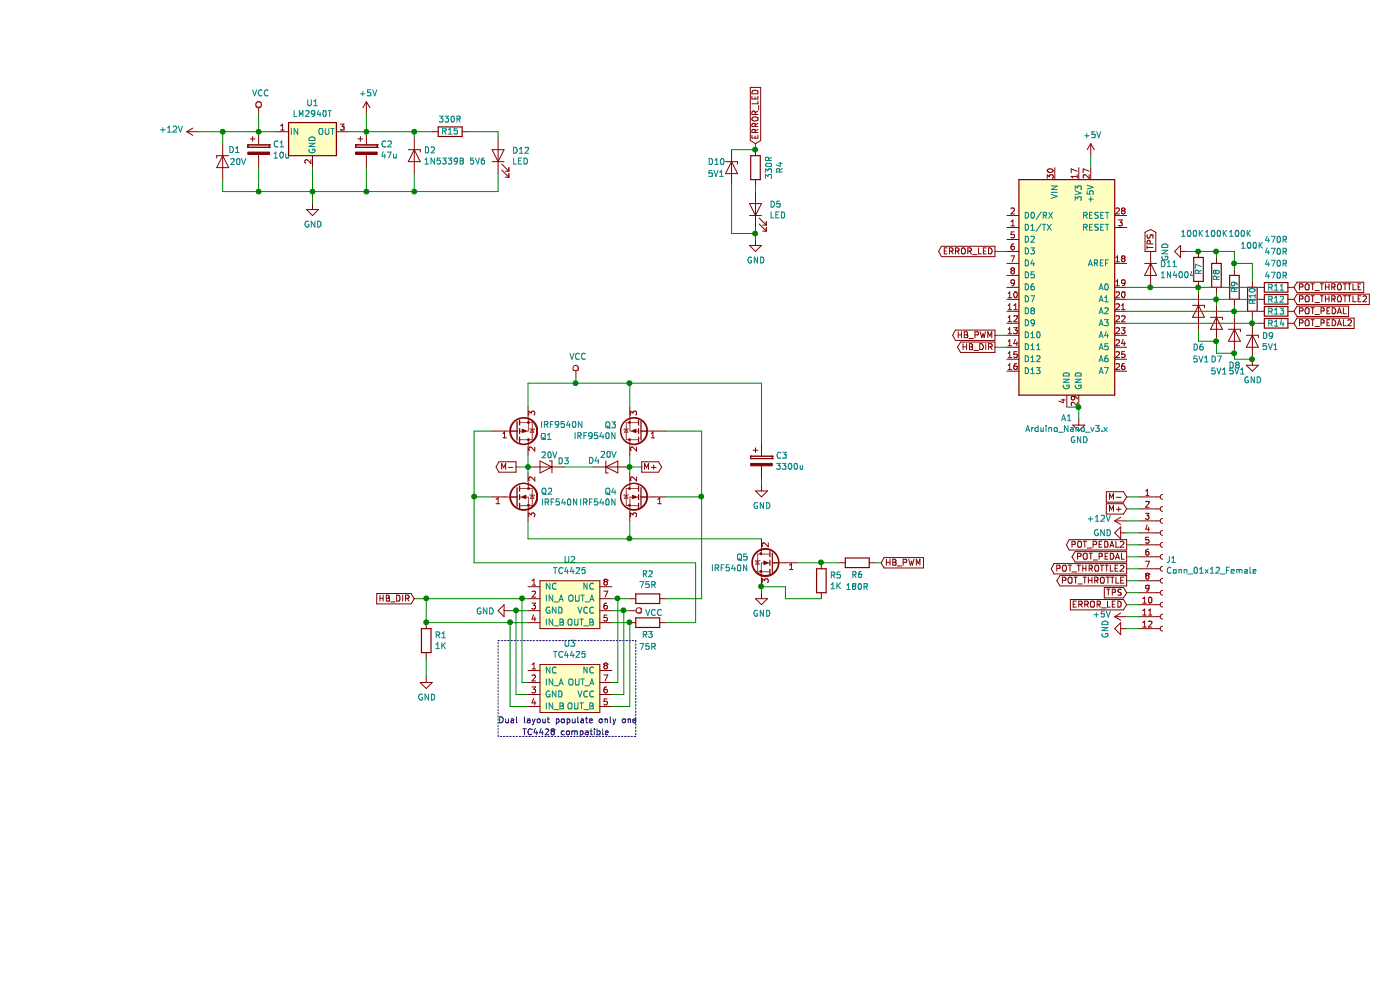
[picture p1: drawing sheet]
EESchema Schematic File Version 4
EELAYER 30 0
EELAYER END
$Descr A4 11693 8268
encoding utf-8
Sheet 1 1
Title ""
Date ""
Rev ""
Comp ""
Comment1 ""
Comment2 ""
Comment3 ""
Comment4 ""
$EndDescr
$Comp
L Transistor_FET:IRF540N Q2
U 1 1
P 4000 4150
F 0 "Q2" H 4206 4196 50  0000 L CNN
F 1 "IRF540N" H 4206 4105 50  0000 L CNN
F 2 "Package_TO_SOT_THT:TO-220-3_Vertical" H 4250 4075 50  0001 L CIN
F 3 "http://www.irf.com/product-info/datasheets/data/irf540n.pdf" H 4000 4150 50  0001 L CNN
	1    4000 4150
	1    0    0    -1  
$EndComp
$Comp
L Transistor_FET:IRF540N Q4
U 1 1
P 5050 4150
F 0 "Q4" H 5256 4196 50  0000 L CNN
F 1 "IRF540N" H 5256 4105 50  0000 L CNN
F 2 "Package_TO_SOT_THT:TO-220-3_Vertical" H 5300 4075 50  0001 L CIN
F 3 "http://www.irf.com/product-info/datasheets/data/irf540n.pdf" H 5050 4150 50  0001 L CNN
	1    5050 4150
	-1   0    0    -1  
$EndComp
$Comp
L Transistor_FET:IRF9540N Q1
U 1 1
P 4000 3600
F 0 "Q1" H 4200 3650 50  0000 L CNN
F 1 "IRF9540N" H 4200 3550 50  0000 L CNN
F 2 "Package_TO_SOT_THT:TO-220-3_Vertical" H 4200 3525 50  0001 L CIN
F 3 "http://www.irf.com/product-info/datasheets/data/irf9540n.pdf" H 4000 3600 50  0001 L CNN
	1    4000 3600
	1    0    0    1   
$EndComp
$Comp
L Transistor_FET:IRF9540N Q3
U 1 1
P 5050 3600
F 0 "Q3" H 5256 3554 50  0000 L CNN
F 1 "IRF9540N" H 5256 3645 50  0000 L CNN
F 2 "Package_TO_SOT_THT:TO-220-3_Vertical" H 5250 3525 50  0001 L CIN
F 3 "http://www.irf.com/product-info/datasheets/data/irf9540n.pdf" H 5050 3600 50  0001 L CNN
	1    5050 3600
	-1   0    0    1   
$EndComp
Wire Wire Line
	4100 3950 4100 3900
Wire Wire Line
	4100 4350 4100 4500
Wire Wire Line
	4100 4500 4950 4500
Wire Wire Line
	4950 4500 4950 4350
Wire Wire Line
	4100 3400 4100 3200
Wire Wire Line
	4100 3200 4500 3200
Wire Wire Line
	4950 3200 4950 3400
Wire Wire Line
	4950 3800 4950 3900
Wire Wire Line
	3800 4150 3650 4150
Wire Wire Line
	3650 4150 3650 3600
Wire Wire Line
	3650 3600 3800 3600
Wire Wire Line
	5250 4150 5550 4150
Wire Wire Line
	5550 3600 5250 3600
$Comp
L Device:CP C3
U 1 1
P 6050 3850
F 0 "C3" H 6168 3896 50  0000 L CNN
F 1 "3300u" H 6168 3805 50  0000 L CNN
F 2 "Capacitor_THT:CP_Radial_D16.0mm_P7.50mm" H 6088 3700 50  0001 C CNN
F 3 "~" H 6050 3850 50  0001 C CNN
	1    6050 3850
	1    0    0    -1  
$EndComp
Wire Wire Line
	6050 3200 4950 3200
Connection ~ 4950 3200
Wire Wire Line
	4950 4500 6050 4500
Connection ~ 4950 4500
$Comp
L auto:TC4424 U2
U 1 1
P 4450 4700
F 0 "U2" H 4450 4725 50  0000 C CNN
F 1 "TC4425" H 4450 4634 50  0000 C CNN
F 2 "Package_DIP:DIP-8_W7.62mm" H 4450 4700 50  0001 C CNN
F 3 "" H 4450 4700 50  0001 C CNN
	1    4450 4700
	1    0    0    -1  
$EndComp
$Comp
L Device:R R2
U 1 1
P 5100 5000
F 0 "R2" V 4893 5000 50  0000 C CNN
F 1 "75R" V 4984 5000 50  0000 C CNN
F 2 "Resistor_THT:R_Axial_DIN0204_L3.6mm_D1.6mm_P5.08mm_Horizontal" V 5030 5000 50  0001 C CNN
F 3 "~" H 5100 5000 50  0001 C CNN
	1    5100 5000
	0    1    1    0   
$EndComp
$Comp
L Device:R R3
U 1 1
P 5100 5200
F 0 "R3" V 5200 5200 50  0000 C CNN
F 1 "75R" V 5300 5200 50  0000 C CNN
F 2 "Resistor_THT:R_Axial_DIN0204_L3.6mm_D1.6mm_P5.08mm_Horizontal" V 5030 5200 50  0001 C CNN
F 3 "~" H 5100 5200 50  0001 C CNN
	1    5100 5200
	0    1    1    0   
$EndComp
Wire Wire Line
	4950 5200 4800 5200
Wire Wire Line
	4800 5000 4850 5000
Wire Wire Line
	5550 3600 5550 4150
Wire Wire Line
	5250 5000 5550 5000
Wire Wire Line
	5550 5000 5550 4150
Connection ~ 5550 4150
Wire Wire Line
	6050 3700 6050 3200
$Comp
L power:GND #PWR0101
U 1 1
P 3950 5100
F 0 "#PWR0101" H 3950 4850 50  0001 C CNN
F 1 "GND" V 3955 4972 50  0000 R CNN
F 2 "" H 3950 5100 50  0001 C CNN
F 3 "" H 3950 5100 50  0001 C CNN
	1    3950 5100
	0    1    1    0   
$EndComp
Wire Wire Line
	3950 5100 4000 5100
$Comp
L power:VCC #PWR0102
U 1 1
P 4500 3150
F 0 "#PWR0102" H 4500 3000 50  0001 C CNN
F 1 "VCC" H 4517 3323 50  0000 C CNN
F 2 "" H 4500 3150 50  0001 C CNN
F 3 "" H 4500 3150 50  0001 C CNN
	1    4500 3150
	1    0    0    -1  
$EndComp
Wire Wire Line
	4500 3150 4500 3200
Connection ~ 4500 3200
Wire Wire Line
	4500 3200 4950 3200
$Comp
L power:VCC #PWR0103
U 1 1
P 4950 5100
F 0 "#PWR0103" H 4950 4950 50  0001 C CNN
F 1 "VCC" V 4967 5228 50  0000 L CNN
F 2 "" H 4950 5100 50  0001 C CNN
F 3 "" H 4950 5100 50  0001 C CNN
	1    4950 5100
	0    1    1    0   
$EndComp
Wire Wire Line
	4950 5100 4900 5100
$Comp
L Transistor_FET:IRF540N Q5
U 1 1
P 6150 4700
F 0 "Q5" H 6356 4746 50  0000 L CNN
F 1 "IRF540N" H 6356 4655 50  0000 L CNN
F 2 "Package_TO_SOT_THT:TO-220-3_Vertical" H 6400 4625 50  0001 L CIN
F 3 "http://www.irf.com/product-info/datasheets/data/irf540n.pdf" H 6150 4700 50  0001 L CNN
	1    6150 4700
	-1   0    0    -1  
$EndComp
$Comp
L power:GND #PWR0104
U 1 1
P 6050 4950
F 0 "#PWR0104" H 6050 4700 50  0001 C CNN
F 1 "GND" H 6055 4777 50  0000 C CNN
F 2 "" H 6050 4950 50  0001 C CNN
F 3 "" H 6050 4950 50  0001 C CNN
	1    6050 4950
	1    0    0    -1  
$EndComp
$Comp
L power:GND #PWR0105
U 1 1
P 6050 4050
F 0 "#PWR0105" H 6050 3800 50  0001 C CNN
F 1 "GND" H 6055 3877 50  0000 C CNN
F 2 "" H 6050 4050 50  0001 C CNN
F 3 "" H 6050 4050 50  0001 C CNN
	1    6050 4050
	1    0    0    -1  
$EndComp
Wire Wire Line
	6050 4050 6050 4000
Wire Wire Line
	6050 4950 6050 4900
$Comp
L Device:R R1
U 1 1
P 3250 5350
F 0 "R1" H 3320 5396 50  0000 L CNN
F 1 "1K" H 3320 5305 50  0000 L CNN
F 2 "Resistor_THT:R_Axial_DIN0204_L3.6mm_D1.6mm_P5.08mm_Horizontal" V 3180 5350 50  0001 C CNN
F 3 "~" H 3250 5350 50  0001 C CNN
	1    3250 5350
	1    0    0    -1  
$EndComp
$Comp
L power:GND #PWR0106
U 1 1
P 3250 5650
F 0 "#PWR0106" H 3250 5400 50  0001 C CNN
F 1 "GND" H 3255 5477 50  0000 C CNN
F 2 "" H 3250 5650 50  0001 C CNN
F 3 "" H 3250 5650 50  0001 C CNN
	1    3250 5650
	1    0    0    -1  
$EndComp
Wire Wire Line
	3250 5650 3250 5500
$Comp
L Device:R R5
U 1 1
P 6550 4850
F 0 "R5" H 6620 4896 50  0000 L CNN
F 1 "1K" H 6620 4805 50  0000 L CNN
F 2 "Resistor_THT:R_Axial_DIN0204_L3.6mm_D1.6mm_P5.08mm_Horizontal" V 6480 4850 50  0001 C CNN
F 3 "~" H 6550 4850 50  0001 C CNN
	1    6550 4850
	1    0    0    -1  
$EndComp
Wire Wire Line
	6350 4700 6550 4700
Wire Wire Line
	6550 5000 6250 5000
Wire Wire Line
	6250 5000 6250 4900
Wire Wire Line
	6250 4900 6050 4900
Connection ~ 6050 4900
Text GLabel 7050 4700 2    50   Input ~ 0
HB_PWM
Wire Wire Line
	6700 4700 6550 4700
Connection ~ 6550 4700
Text GLabel 3150 5000 0    50   Input ~ 0
HB_DIR
Wire Wire Line
	3250 5200 3250 5000
Wire Wire Line
	3250 5000 4050 5000
Connection ~ 3250 5200
$Comp
L Regulator_Linear:L7805 U1
U 1 1
P 2300 1100
F 0 "U1" H 2300 1342 50  0000 C CNN
F 1 "LM2940T" H 2300 1251 50  0000 C CNN
F 2 "Package_TO_SOT_THT:TO-220-3_Vertical" H 2325 950 50  0001 L CIN
F 3 "http://www.st.com/content/ccc/resource/technical/document/datasheet/41/4f/b3/b0/12/d4/47/88/CD00000444.pdf/files/CD00000444.pdf/jcr:content/translations/en.CD00000444.pdf" H 2300 1050 50  0001 C CNN
	1    2300 1100
	1    0    0    -1  
$EndComp
$Comp
L power:+12V #PWR0107
U 1 1
P 1350 1100
F 0 "#PWR0107" H 1350 950 50  0001 C CNN
F 1 "+12V" V 1365 1228 50  0000 L CNN
F 2 "" H 1350 1100 50  0001 C CNN
F 3 "" H 1350 1100 50  0001 C CNN
	1    1350 1100
	0    -1   -1   0   
$EndComp
Wire Wire Line
	1350 1100 1550 1100
$Comp
L power:VCC #PWR0108
U 1 1
P 1850 950
F 0 "#PWR0108" H 1850 800 50  0001 C CNN
F 1 "VCC" H 1867 1123 50  0000 C CNN
F 2 "" H 1850 950 50  0001 C CNN
F 3 "" H 1850 950 50  0001 C CNN
	1    1850 950 
	1    0    0    -1  
$EndComp
Wire Wire Line
	1850 1400 1850 1600
Wire Wire Line
	1850 1600 2300 1600
Wire Wire Line
	2300 1600 2300 1400
Wire Wire Line
	2750 1400 2750 1600
Wire Wire Line
	2750 1600 2300 1600
Connection ~ 2300 1600
Wire Wire Line
	2600 1100 2750 1100
$Comp
L power:GND #PWR0109
U 1 1
P 2300 1700
F 0 "#PWR0109" H 2300 1450 50  0001 C CNN
F 1 "GND" H 2305 1527 50  0000 C CNN
F 2 "" H 2300 1700 50  0001 C CNN
F 3 "" H 2300 1700 50  0001 C CNN
	1    2300 1700
	1    0    0    -1  
$EndComp
Wire Wire Line
	2300 1700 2300 1600
$Comp
L power:+5V #PWR0110
U 1 1
P 2750 950
F 0 "#PWR0110" H 2750 800 50  0001 C CNN
F 1 "+5V" H 2765 1123 50  0000 C CNN
F 2 "" H 2750 950 50  0001 C CNN
F 3 "" H 2750 950 50  0001 C CNN
	1    2750 950 
	1    0    0    -1  
$EndComp
Connection ~ 2750 1100
$Comp
L MCU_Module:Arduino_Nano_v3.x A1
U 1 1
P 8600 2400
F 0 "A1" H 8600 1311 50  0000 C CNN
F 1 "Arduino_Nano_v3.x" H 8600 1220 50  0000 C CNN
F 2 "Module:Arduino_Nano" H 8750 1450 50  0001 L CNN
F 3 "http://www.mouser.com/pdfdocs/Gravitech_Arduino_Nano3_0.pdf" H 8600 1400 50  0001 C CNN
	1    8600 2400
	1    0    0    -1  
$EndComp
$Comp
L Diode:1N53xxB D2
U 1 1
P 3150 1300
F 0 "D2" V 3104 1379 50  0000 L CNN
F 1 "1N5339B 5V6" V 3195 1379 50  0000 L CNN
F 2 "Diode_THT:D_DO-41_SOD81_P5.08mm_Vertical_AnodeUp" H 3150 1125 50  0001 C CNN
F 3 "https://diotec.com/tl_files/diotec/files/pdf/datasheets/1n5345b.pdf" H 3150 1300 50  0001 C CNN
	1    3150 1300
	0    1    1    0   
$EndComp
Wire Wire Line
	2750 1100 3150 1100
Wire Wire Line
	3150 1100 3150 1150
Wire Wire Line
	3150 1450 3150 1600
Wire Wire Line
	3150 1600 2750 1600
Connection ~ 2750 1600
$Comp
L Device:CP C1
U 1 1
P 1850 1250
F 0 "C1" H 1968 1296 50  0000 L CNN
F 1 "10u" H 1968 1205 50  0000 L CNN
F 2 "Capacitor_THT:CP_Radial_Tantal_D6.0mm_P2.50mm" H 1888 1100 50  0001 C CNN
F 3 "~" H 1850 1250 50  0001 C CNN
	1    1850 1250
	1    0    0    -1  
$EndComp
Connection ~ 1850 1100
Wire Wire Line
	1850 1100 2000 1100
$Comp
L Device:CP C2
U 1 1
P 2750 1250
F 0 "C2" H 2868 1296 50  0000 L CNN
F 1 "47u" H 2868 1205 50  0000 L CNN
F 2 "Capacitor_THT:CP_Radial_Tantal_D6.0mm_P2.50mm" H 2788 1100 50  0001 C CNN
F 3 "~" H 2750 1250 50  0001 C CNN
	1    2750 1250
	1    0    0    -1  
$EndComp
$Comp
L power:GND #PWR0111
U 1 1
P 8700 3500
F 0 "#PWR0111" H 8700 3250 50  0001 C CNN
F 1 "GND" H 8705 3327 50  0000 C CNN
F 2 "" H 8700 3500 50  0001 C CNN
F 3 "" H 8700 3500 50  0001 C CNN
	1    8700 3500
	1    0    0    -1  
$EndComp
Wire Wire Line
	8700 3500 8700 3400
Wire Wire Line
	8700 3400 8600 3400
Connection ~ 8700 3400
$Comp
L power:+5V #PWR0112
U 1 1
P 8800 1300
F 0 "#PWR0112" H 8800 1150 50  0001 C CNN
F 1 "+5V" H 8815 1473 50  0000 C CNN
F 2 "" H 8800 1300 50  0001 C CNN
F 3 "" H 8800 1300 50  0001 C CNN
	1    8800 1300
	1    0    0    -1  
$EndComp
Wire Wire Line
	8800 1400 8800 1300
Wire Wire Line
	2750 950  2750 1100
Text GLabel 10500 2400 2    50   Input ~ 0
POT_THROTTLE
Text GLabel 10500 2500 2    50   Input ~ 0
POT_THROTTLE2
Text GLabel 10500 2600 2    50   Input ~ 0
POT_PEDAL
Text GLabel 10500 2700 2    50   Input ~ 0
POT_PEDAL2
Wire Wire Line
	3150 5000 3250 5000
Connection ~ 3250 5000
Text GLabel 8000 2900 0    50   Output ~ 0
HB_DIR
Wire Wire Line
	8000 2900 8100 2900
Text GLabel 8000 2800 0    50   Output ~ 0
HB_PWM
Wire Wire Line
	8000 2800 8100 2800
Text GLabel 8000 2100 0    50   Output ~ 0
ERROR_LED
Wire Wire Line
	8000 2100 8100 2100
$Comp
L Device:R R14
U 1 1
P 10350 2700
F 0 "R14" V 10350 2700 50  0000 C CNN
F 1 "470R" V 9950 2700 50  0000 C CNN
F 2 "Resistor_THT:R_Axial_DIN0204_L3.6mm_D1.6mm_P5.08mm_Horizontal" V 10280 2700 50  0001 C CNN
F 3 "~" H 10350 2700 50  0001 C CNN
	1    10350 2700
	0    1    1    0   
$EndComp
$Comp
L Device:R R13
U 1 1
P 10350 2600
F 0 "R13" V 10350 2600 50  0000 C CNN
F 1 "470R" V 9950 2600 50  0000 C CNN
F 2 "Resistor_THT:R_Axial_DIN0204_L3.6mm_D1.6mm_P5.08mm_Horizontal" V 10280 2600 50  0001 C CNN
F 3 "~" H 10350 2600 50  0001 C CNN
	1    10350 2600
	0    1    1    0   
$EndComp
$Comp
L Device:R R12
U 1 1
P 10350 2500
F 0 "R12" V 10350 2500 50  0000 C CNN
F 1 "470R" V 9950 2500 50  0000 C CNN
F 2 "Resistor_THT:R_Axial_DIN0204_L3.6mm_D1.6mm_P5.08mm_Horizontal" V 10280 2500 50  0001 C CNN
F 3 "~" H 10350 2500 50  0001 C CNN
	1    10350 2500
	0    1    1    0   
$EndComp
$Comp
L Device:R R11
U 1 1
P 10350 2400
F 0 "R11" V 10350 2400 50  0000 C CNN
F 1 "470R" V 9950 2400 50  0000 C CNN
F 2 "Resistor_THT:R_Axial_DIN0204_L3.6mm_D1.6mm_P5.08mm_Horizontal" V 10280 2400 50  0001 C CNN
F 3 "~" H 10350 2400 50  0001 C CNN
	1    10350 2400
	0    1    1    0   
$EndComp
$Comp
L Device:D_Zener D7
U 1 1
P 9850 2700
F 0 "D7" V 10150 2650 50  0000 L CNN
F 1 "5V1" V 10250 2650 50  0000 L CNN
F 2 "Diode_THT:D_DO-35_SOD27_P5.08mm_Vertical_AnodeUp" H 9850 2700 50  0001 C CNN
F 3 "~" H 9850 2700 50  0001 C CNN
	1    9850 2700
	0    1    1    0   
$EndComp
Wire Wire Line
	10200 2400 9700 2400
Wire Wire Line
	9100 2500 9850 2500
Wire Wire Line
	9100 2600 10000 2600
$Comp
L Device:D_Zener D9
U 1 1
P 10150 2850
F 0 "D9" V 10104 2929 50  0000 L CNN
F 1 "5V1" V 10195 2929 50  0000 L CNN
F 2 "Diode_THT:D_DO-35_SOD27_P5.08mm_Vertical_AnodeUp" H 10150 2850 50  0001 C CNN
F 3 "~" H 10150 2850 50  0001 C CNN
	1    10150 2850
	0    1    1    0   
$EndComp
Connection ~ 10150 2700
Wire Wire Line
	10150 2700 10200 2700
$Comp
L Device:D_Zener D8
U 1 1
P 10000 2800
F 0 "D8" V 10250 2750 50  0000 L CNN
F 1 "5V1" V 10300 2750 50  0000 L CNN
F 2 "Diode_THT:D_DO-35_SOD27_P5.08mm_Vertical_AnodeUp" H 10000 2800 50  0001 C CNN
F 3 "~" H 10000 2800 50  0001 C CNN
	1    10000 2800
	0    1    1    0   
$EndComp
Wire Wire Line
	10000 2650 10000 2600
Connection ~ 10000 2600
Wire Wire Line
	10000 2600 10200 2600
Wire Wire Line
	9850 2550 9850 2500
Connection ~ 9850 2500
Wire Wire Line
	9850 2500 10200 2500
$Comp
L Device:D_Zener D6
U 1 1
P 9700 2600
F 0 "D6" V 10000 2550 50  0000 L CNN
F 1 "5V1" V 10100 2550 50  0000 L CNN
F 2 "Diode_THT:D_DO-35_SOD27_P5.08mm_Vertical_AnodeUp" H 9700 2600 50  0001 C CNN
F 3 "~" H 9700 2600 50  0001 C CNN
	1    9700 2600
	0    1    1    0   
$EndComp
Wire Wire Line
	9700 2450 9700 2400
Connection ~ 9700 2400
Wire Wire Line
	9700 2750 9700 2850
Wire Wire Line
	9700 2850 9850 2850
Wire Wire Line
	9850 2850 9850 2950
Wire Wire Line
	9850 2950 10000 2950
Connection ~ 9850 2850
Wire Wire Line
	10000 2950 10000 3000
Wire Wire Line
	10000 3000 10150 3000
Connection ~ 10000 2950
$Comp
L power:GND #PWR0113
U 1 1
P 10150 3000
F 0 "#PWR0113" H 10150 2750 50  0001 C CNN
F 1 "GND" H 10155 2827 50  0000 C CNN
F 2 "" H 10150 3000 50  0001 C CNN
F 3 "" H 10150 3000 50  0001 C CNN
	1    10150 3000
	1    0    0    -1  
$EndComp
Connection ~ 10150 3000
$Comp
L Device:LED D5
U 1 1
P 6000 1750
F 0 "D5" V 6039 1633 50  0000 R CNN
F 1 "LED" V 5948 1633 50  0000 R CNN
F 2 "LED_THT:LED_D5.0mm" H 6000 1750 50  0001 C CNN
F 3 "~" H 6000 1750 50  0001 C CNN
	1    6000 1750
	0    -1   -1   0   
$EndComp
Text GLabel 6000 1200 1    50   Input ~ 0
ERROR_LED
$Comp
L Device:R R4
U 1 1
P 6000 1400
F 0 "R4" V 5793 1400 50  0000 C CNN
F 1 "330R" V 5884 1400 50  0000 C CNN
F 2 "Resistor_THT:R_Axial_DIN0204_L3.6mm_D1.6mm_P5.08mm_Horizontal" V 5930 1400 50  0001 C CNN
F 3 "~" H 6000 1400 50  0001 C CNN
	1    6000 1400
	-1   0    0    1   
$EndComp
Wire Wire Line
	6000 1200 6000 1250
Wire Wire Line
	6000 1600 6000 1550
$Comp
L power:GND #PWR0114
U 1 1
P 6000 2000
F 0 "#PWR0114" H 6000 1750 50  0001 C CNN
F 1 "GND" H 6005 1827 50  0000 C CNN
F 2 "" H 6000 2000 50  0001 C CNN
F 3 "" H 6000 2000 50  0001 C CNN
	1    6000 2000
	1    0    0    -1  
$EndComp
Wire Wire Line
	6000 2000 6000 1950
$Comp
L Device:D_Zener D3
U 1 1
P 4250 3900
F 0 "D3" H 4050 3950 50  0000 L CNN
F 1 "20V" H 4150 4000 50  0000 L CNN
F 2 "Diode_THT:D_DO-41_SOD81_P5.08mm_Vertical_AnodeUp" H 4250 3900 50  0001 C CNN
F 3 "~" H 4250 3900 50  0001 C CNN
	1    4250 3900
	-1   0    0    -1  
$EndComp
Connection ~ 4100 3900
Wire Wire Line
	4100 3900 4100 3800
$Comp
L Device:D_Zener D4
U 1 1
P 4800 3900
F 0 "D4" H 4600 3850 50  0000 L CNN
F 1 "20V" H 4700 3800 50  0000 L CNN
F 2 "Diode_THT:D_DO-41_SOD81_P5.08mm_Vertical_AnodeUp" H 4800 3900 50  0001 C CNN
F 3 "~" H 4800 3900 50  0001 C CNN
	1    4800 3900
	1    0    0    1   
$EndComp
Connection ~ 4950 3900
Wire Wire Line
	4950 3900 4950 3950
Wire Wire Line
	4650 3900 4400 3900
Text GLabel 5050 3900 2    50   Output ~ 0
M+
Text GLabel 4000 3900 0    50   Output ~ 0
M-
Wire Wire Line
	5050 3900 4950 3900
Wire Wire Line
	4000 3900 4100 3900
$Comp
L Device:R R6
U 1 1
P 6850 4700
F 0 "R6" V 6950 4700 50  0000 C CNN
F 1 "180R" V 7050 4700 50  0000 C CNN
F 2 "Resistor_THT:R_Axial_DIN0204_L3.6mm_D1.6mm_P5.08mm_Horizontal" V 6780 4700 50  0001 C CNN
F 3 "~" H 6850 4700 50  0001 C CNN
	1    6850 4700
	0    1    1    0   
$EndComp
Wire Wire Line
	7000 4700 7050 4700
$Comp
L Device:D_Zener D1
U 1 1
P 1550 1350
F 0 "D1" V 1450 1200 50  0000 L CNN
F 1 "20V" V 1550 1150 50  0000 L CNN
F 2 "Diode_THT:D_DO-41_SOD81_P5.08mm_Vertical_AnodeUp" H 1550 1350 50  0001 C CNN
F 3 "~" H 1550 1350 50  0001 C CNN
	1    1550 1350
	0    -1   1    0   
$EndComp
Wire Wire Line
	1550 1200 1550 1100
Connection ~ 1550 1100
Wire Wire Line
	1550 1500 1550 1600
Wire Wire Line
	1550 1600 1850 1600
Connection ~ 1850 1600
Wire Wire Line
	1550 1100 1850 1100
Wire Wire Line
	1850 950  1850 1100
$Comp
L Device:R R10
U 1 1
P 10150 2500
F 0 "R10" V 10150 2450 50  0000 L CNN
F 1 "100K" H 10050 2950 50  0000 L CNN
F 2 "Resistor_THT:R_Axial_DIN0204_L3.6mm_D1.6mm_P5.08mm_Horizontal" V 10080 2500 50  0001 C CNN
F 3 "~" H 10150 2500 50  0001 C CNN
	1    10150 2500
	1    0    0    -1  
$EndComp
$Comp
L Device:R R9
U 1 1
P 10000 2400
F 0 "R9" V 10000 2350 50  0000 L CNN
F 1 "100K" H 9950 2850 50  0000 L CNN
F 2 "Resistor_THT:R_Axial_DIN0204_L3.6mm_D1.6mm_P5.08mm_Horizontal" V 9930 2400 50  0001 C CNN
F 3 "~" H 10000 2400 50  0001 C CNN
	1    10000 2400
	1    0    0    -1  
$EndComp
$Comp
L Device:R R8
U 1 1
P 9850 2300
F 0 "R8" V 9850 2250 50  0000 L CNN
F 1 "100K" H 9750 2650 50  0000 L CNN
F 2 "Resistor_THT:R_Axial_DIN0204_L3.6mm_D1.6mm_P5.08mm_Horizontal" V 9780 2300 50  0001 C CNN
F 3 "~" H 9850 2300 50  0001 C CNN
	1    9850 2300
	1    0    0    -1  
$EndComp
$Comp
L Device:R R7
U 1 1
P 9700 2250
F 0 "R7" V 9700 2200 50  0000 L CNN
F 1 "100K" H 9550 2550 50  0000 L CNN
F 2 "Resistor_THT:R_Axial_DIN0204_L3.6mm_D1.6mm_P5.08mm_Horizontal" V 9630 2250 50  0001 C CNN
F 3 "~" H 9700 2250 50  0001 C CNN
	1    9700 2250
	1    0    0    -1  
$EndComp
Wire Wire Line
	9100 2700 10150 2700
Wire Wire Line
	10000 2250 10000 2200
Wire Wire Line
	10000 2100 9850 2100
Wire Wire Line
	9850 2100 9850 2150
Wire Wire Line
	10150 2350 10150 2200
Wire Wire Line
	10150 2200 10000 2200
Connection ~ 10000 2200
Wire Wire Line
	10000 2200 10000 2100
$Comp
L power:GND #PWR0115
U 1 1
P 9600 2100
F 0 "#PWR0115" H 9600 1850 50  0001 C CNN
F 1 "GND" H 9605 1927 50  0000 C CNN
F 2 "" H 9600 2100 50  0001 C CNN
F 3 "" H 9600 2100 50  0001 C CNN
	1    9600 2100
	0    1    1    0   
$EndComp
Wire Wire Line
	9600 2100 9700 2100
Wire Wire Line
	9700 2100 9850 2100
Connection ~ 9700 2100
Connection ~ 9850 2100
$Comp
L auto:TC4424 U3
U 1 1
P 4450 5400
F 0 "U3" H 4450 5425 50  0000 C CNN
F 1 "TC4425" H 4450 5334 50  0000 C CNN
F 2 "Package_SO:SOIC-8_3.9x4.9mm_P1.27mm" H 4450 5400 50  0001 C CNN
F 3 "" H 4450 5400 50  0001 C CNN
	1    4450 5400
	1    0    0    -1  
$EndComp
Wire Wire Line
	3650 4150 3650 4700
Wire Wire Line
	3650 4700 5500 4700
Wire Wire Line
	5500 4700 5500 5200
Wire Wire Line
	5500 5200 5250 5200
Connection ~ 3650 4150
Wire Wire Line
	4100 5800 4000 5800
Wire Wire Line
	4000 5800 4000 5100
Connection ~ 4000 5100
Wire Wire Line
	4000 5100 4100 5100
Wire Wire Line
	4100 5700 4050 5700
Wire Wire Line
	4050 5700 4050 5000
Connection ~ 4050 5000
Wire Wire Line
	4050 5000 4100 5000
Wire Wire Line
	3250 5200 3950 5200
Wire Wire Line
	4100 5900 3950 5900
Wire Wire Line
	3950 5900 3950 5200
Connection ~ 3950 5200
Wire Wire Line
	3950 5200 4100 5200
Wire Wire Line
	4800 5700 4850 5700
Wire Wire Line
	4850 5700 4850 5000
Connection ~ 4850 5000
Wire Wire Line
	4850 5000 4950 5000
Wire Wire Line
	4800 5800 4900 5800
Wire Wire Line
	4900 5800 4900 5100
Connection ~ 4900 5100
Wire Wire Line
	4900 5100 4800 5100
Wire Wire Line
	4800 5900 4950 5900
Wire Wire Line
	4950 5900 4950 5200
Connection ~ 4950 5200
Wire Notes Line
	3850 5350 5000 5350
Wire Notes Line
	5000 5350 5000 6150
Wire Notes Line
	5000 6150 3850 6150
Wire Notes Line
	3850 6150 3850 5350
Text Notes 3850 6050 0    50   ~ 0
Dual layout populate only one
Text GLabel 9300 2100 1    50   Output ~ 0
TPS
$Comp
L Connector:Conn_01x12_Female J1
U 1 1
P 9400 4650
F 0 "J1" H 9428 4626 50  0000 L CNN
F 1 "Conn_01x12_Female" H 9428 4535 50  0000 L CNN
F 2 "TerminalBlock_Phoenix:TerminalBlock_Phoenix_MKDS-1,5-12-5.08_1x12_P5.08mm_Horizontal" H 9400 4650 50  0001 C CNN
F 3 "~" H 9400 4650 50  0001 C CNN
	1    9400 4650
	1    0    0    -1  
$EndComp
$Comp
L power:+12V #PWR0116
U 1 1
P 9100 4350
F 0 "#PWR0116" H 9100 4200 50  0001 C CNN
F 1 "+12V" V 9115 4478 50  0000 L CNN
F 2 "" H 9100 4350 50  0001 C CNN
F 3 "" H 9100 4350 50  0001 C CNN
	1    9100 4350
	0    -1   -1   0   
$EndComp
$Comp
L power:GND #PWR0117
U 1 1
P 9100 4450
F 0 "#PWR0117" H 9100 4200 50  0001 C CNN
F 1 "GND" V 9100 4250 50  0000 C CNN
F 2 "" H 9100 4450 50  0001 C CNN
F 3 "" H 9100 4450 50  0001 C CNN
	1    9100 4450
	0    1    1    0   
$EndComp
$Comp
L power:+5V #PWR0118
U 1 1
P 9100 5150
F 0 "#PWR0118" H 9100 5000 50  0001 C CNN
F 1 "+5V" V 9115 5278 50  0000 L CNN
F 2 "" H 9100 5150 50  0001 C CNN
F 3 "" H 9100 5150 50  0001 C CNN
	1    9100 5150
	0    -1   -1   0   
$EndComp
$Comp
L power:GND #PWR0119
U 1 1
P 9100 5250
F 0 "#PWR0119" H 9100 5000 50  0001 C CNN
F 1 "GND" H 9105 5077 50  0000 C CNN
F 2 "" H 9100 5250 50  0001 C CNN
F 3 "" H 9100 5250 50  0001 C CNN
	1    9100 5250
	0    1    1    0   
$EndComp
Text GLabel 9100 4250 0    50   Input ~ 0
M+
Text GLabel 9100 4150 0    50   Input ~ 0
M-
Text GLabel 9100 4850 0    50   Output ~ 0
POT_THROTTLE
Text GLabel 9100 4750 0    50   Output ~ 0
POT_THROTTLE2
Text GLabel 9100 4650 0    50   Output ~ 0
POT_PEDAL
Text GLabel 9100 4550 0    50   Output ~ 0
POT_PEDAL2
Text GLabel 9100 4950 0    50   Input ~ 0
TPS
Text GLabel 9100 5050 0    50   Input ~ 0
ERROR_LED
Wire Wire Line
	9100 4150 9200 4150
Wire Wire Line
	9100 4250 9200 4250
Wire Wire Line
	9100 4350 9200 4350
Wire Wire Line
	9100 4450 9200 4450
Wire Wire Line
	9100 4550 9200 4550
Wire Wire Line
	9100 4650 9200 4650
Wire Wire Line
	9100 4750 9200 4750
Wire Wire Line
	9100 4850 9200 4850
Wire Wire Line
	9100 4950 9200 4950
Wire Wire Line
	9100 5050 9200 5050
Wire Wire Line
	9100 5150 9200 5150
Wire Wire Line
	9100 5250 9200 5250
$Comp
L Device:D_Zener D10
U 1 1
P 5800 1400
F 0 "D10" V 5750 1200 50  0000 L CNN
F 1 "5V1" V 5850 1200 50  0000 L CNN
F 2 "Diode_THT:D_DO-35_SOD27_P7.62mm_Horizontal" H 5800 1400 50  0001 C CNN
F 3 "~" H 5800 1400 50  0001 C CNN
	1    5800 1400
	0    1    1    0   
$EndComp
Wire Wire Line
	5800 1250 6000 1250
Connection ~ 6000 1250
Wire Wire Line
	5800 1550 5800 1950
Wire Wire Line
	5800 1950 6000 1950
Connection ~ 6000 1950
Wire Wire Line
	6000 1950 6000 1900
Wire Wire Line
	9850 2450 9850 2500
Wire Wire Line
	10150 2650 10150 2700
Wire Wire Line
	10000 2550 10000 2600
$Comp
L Diode:1N4004 D11
U 1 1
P 9300 2250
F 0 "D11" V 9254 2329 50  0000 L CNN
F 1 "1N4004" V 9345 2329 50  0000 L CNN
F 2 "Diode_THT:D_DO-41_SOD81_P3.81mm_Vertical_KathodeUp" H 9300 2075 50  0001 C CNN
F 3 "http://www.vishay.com/docs/88503/1n4001.pdf" H 9300 2250 50  0001 C CNN
	1    9300 2250
	0    1    1    0   
$EndComp
Wire Wire Line
	9100 2400 9300 2400
Connection ~ 9300 2400
Wire Wire Line
	9300 2400 9700 2400
$Comp
L Device:LED D12
U 1 1
P 3850 1300
F 0 "D12" V 3889 1183 50  0000 R CNN
F 1 "LED" V 3798 1183 50  0000 R CNN
F 2 "LED_THT:LED_D5.0mm" H 3850 1300 50  0001 C CNN
F 3 "~" H 3850 1300 50  0001 C CNN
	1    3850 1300
	0    -1   -1   0   
$EndComp
$Comp
L Device:R R15
U 1 1
P 3450 1100
F 0 "R15" V 3450 1100 50  0000 C CNN
F 1 "330R" V 3550 1100 50  0000 C CNN
F 2 "Resistor_THT:R_Axial_DIN0204_L3.6mm_D1.6mm_P5.08mm_Horizontal" V 3380 1100 50  0001 C CNN
F 3 "~" H 3450 1100 50  0001 C CNN
	1    3450 1100
	0    -1   -1   0   
$EndComp
Wire Wire Line
	3150 1100 3300 1100
Connection ~ 3150 1100
Wire Wire Line
	3600 1100 3850 1100
Wire Wire Line
	3850 1100 3850 1150
Wire Wire Line
	3850 1450 3850 1600
Wire Wire Line
	3850 1600 3150 1600
Connection ~ 3150 1600
Text Notes 4050 6150 0    50   ~ 0
TC4428 compatible
$EndSCHEMATC
